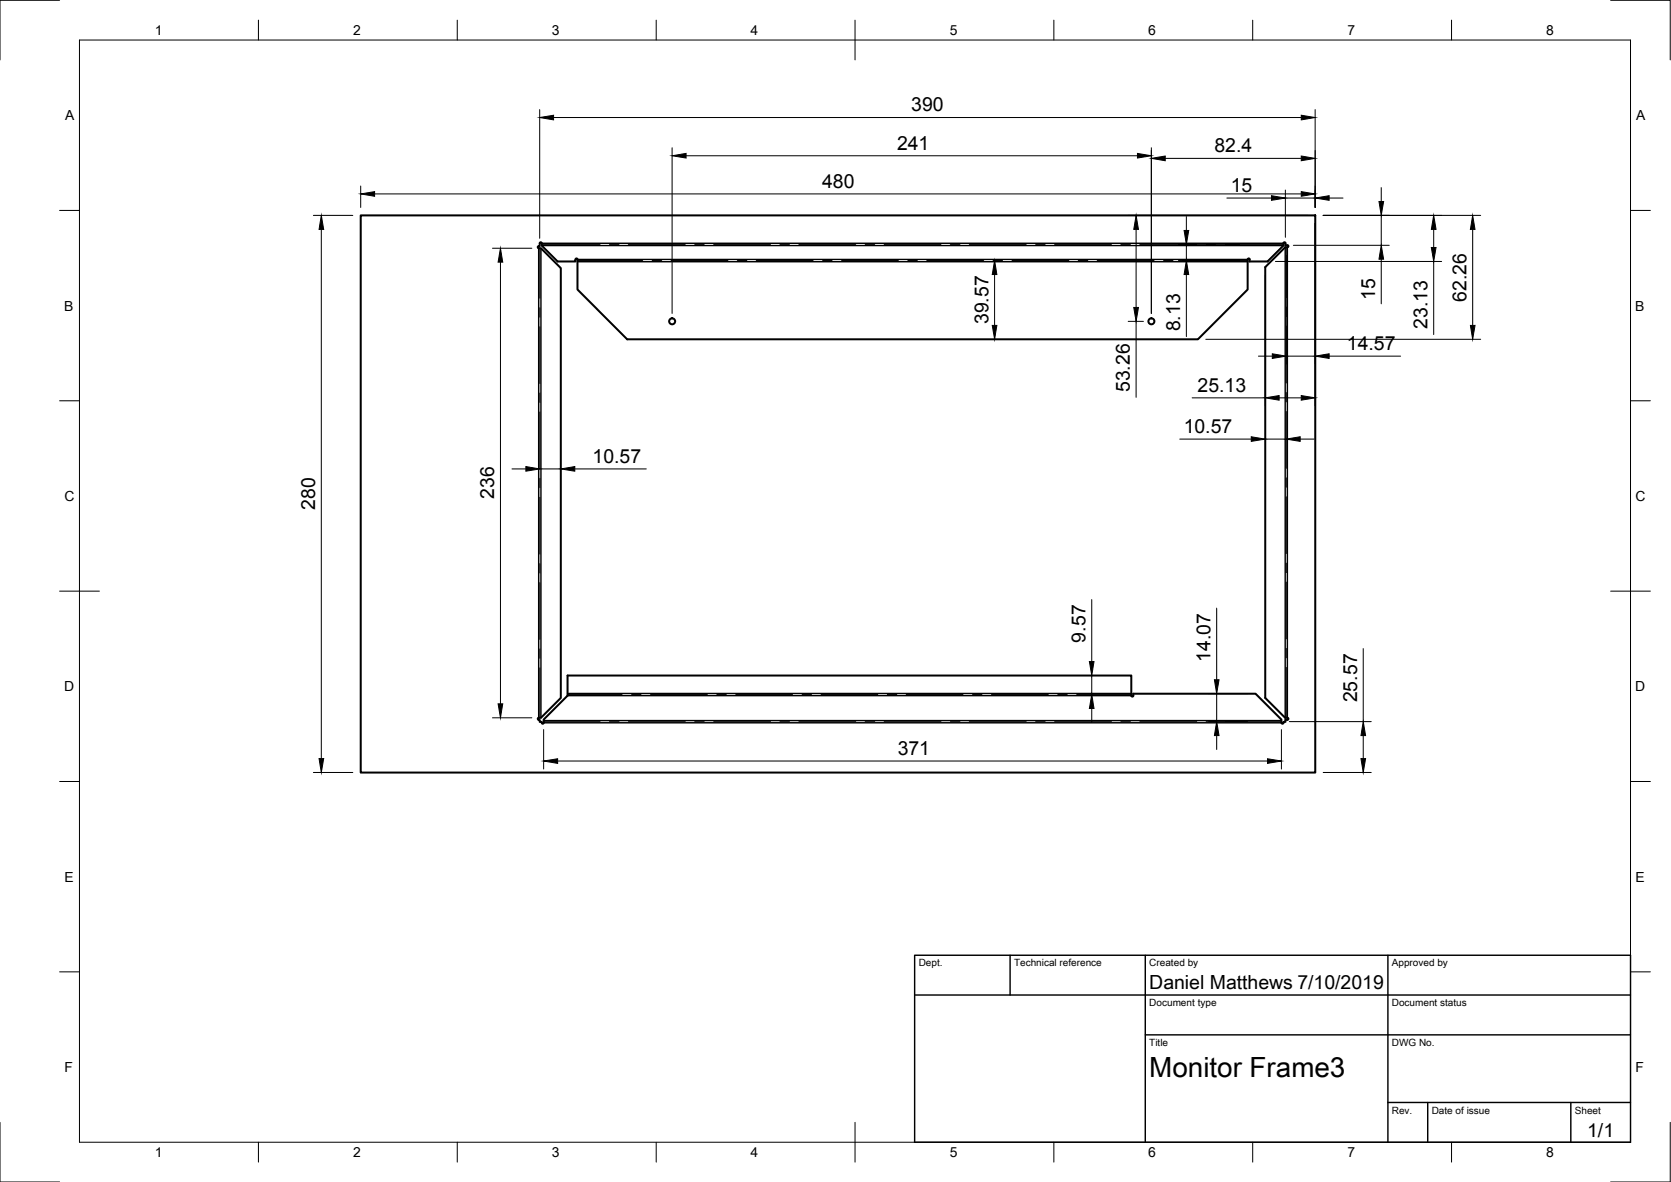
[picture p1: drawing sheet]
<svg xmlns="http://www.w3.org/2000/svg" width="420mm" height="297mm" viewBox="0 0 420 297" stroke-linecap="round" stroke-linejoin="round" font-family="sans-serif">
<!-- layer: Visible -->
<g fill="none" stroke="#000" stroke-width=".51">
<path d="M90.7 54.1h240v140h-240zM135.7 61.1v.8h-.4v.4l.7 .1 5 5v108l-5 5-.7 .1-.1 .1 .3 .3M135.7 61.1l.3-.2 .2 .2M136.2 61.1v.6l4 4h4.5l.1-.7h.3l.1 7.8 12.5 12.5h143.5l12.5-12.5v-7.6l.3-.3 .2 .3M322.7 61.1v.6l-4 4h-4.5v-.5M322.7 61.1l.3-.2 .2 .2M323.2 61.1v.5l.7 .1v.3l-.7 .1-5.1 5v108.3l5.1 5 .7 .1 .1 .1-.3 .3M284.5 174.8v-5h-141.8v5l-6 6v.8M284.5 174.8l.2 .3 .2-.1v-.7h30.8l6.5 6.5v.8M135.4 180.9h.3v.5h.5v.2M136.2 181.6l.3 .3 .2-.3M322.2 181.6l.3 .3 .2-.3"/>
<path d="M323.7 180.9h-.5v.5h-.5v.2"/>
<circle cx="169" cy="80.7" r=".75"/>
<circle cx="289.5" cy="80.7" r=".75"/>
</g>
<!-- layer: Center Lines -->
<g fill="none" stroke="#000" stroke-width=".25">
<path d="M135.7 62.4v12.6M135.7 77.3v2.4M136.2 61.4h14.7M145.2 65.5h16.4M153.2 61.4h2.4M158 61.4h14.3M164 65.5h2.3M168.7 65.5h14.3M174.7 61.4h2.4M179.5 61.4h14.2M185.4 65.5h2.4M190.2 65.5h14.2"/>
<path d="M196.1 61.4h2.4M200.9 61.4h14.3M206.8 65.5h2.4M211.6 65.5h14.3M217.6 61.4h2.3M222.3 61.4h14.3M228.3 65.5h2.4M233 65.5h14.3M239 61.4h2.4M243.7 61.4h14.3M249.7 65.5h2.4M254.5 65.5h14.3"/>
<path d="M260.4 61.4h2.4M265.2 61.4h14.3M271.1 65.5h2.4M275.9 65.5h14.3M281.8 61.4h2.4M286.6 61.4h14.3M292.6 65.5h2.3M297.3 65.5h16.4M303.3 61.4h2.3M308 61.4h14.7M323.4 62.1v12.7M323.4 77.2v2.4"/>
<path d="M135.7 82.1v14.3M135.7 98.8v2.3M323.4 82v14.3M323.4 98.6v2.4M135.7 103.5v14.3M323.4 103.4v14.3M135.7 120.2v2.4M135.7 125v14.2M323.4 120.1v2.4M323.4 124.8v14.3M135.7 141.6v2.4M135.7 146.4v14.3"/>
<path d="M323.4 141.5v2.4M323.4 146.3v14.3M135.7 163.1v2.3M135.7 167.8v12.6M142.7 174.5h13.7M158.8 174.5h2.4M163.6 174.5h14.3M180.2 174.5h2.4M185 174.5h14.3M201.7 174.5h2.3M206.4 174.5h14.3M223.1 174.5h2.4"/>
<path d="M227.9 174.5h14.2M244.5 174.5h2.4M249.3 174.5h14.3M266 174.5h2.4M270.7 174.5h13.8M323.4 162.9v2.4M323.4 167.7v12.7M136.7 181.4h14.2M153.2 181.4h2.4M158 181.4h14.3M174.7 181.4h2.4M179.5 181.4h14.2"/>
<path d="M196.1 181.4h2.4M200.9 181.4h14.3M217.6 181.4h2.3M222.3 181.4h14.3M239 181.4h2.4M243.7 181.4h14.3M260.4 181.4h2.4M265.2 181.4h14.3M281.8 181.4h2.4M286.6 181.4h14.3M303.3 181.4h2.3M308 181.4h14.2"/>
</g>
<!-- layer: Visible Narrow -->
<path d="M135.4 62.4v118M136 62.4v118M136.2 61.7h186.5M136.2 61.1h186.5M145.2 65.8h168.5M145.2 65.2h168.5M323.2 62.1v118.3M323.7 62.1v118.3M142.7 174.3h141.8M142.7 174.8h141.8M136.7 181.1h185.5M136.7 181.6h185.5" fill="none" stroke="#000" stroke-width=".36"/>
<!-- layer: Border -->
<g fill="none" stroke="#000" stroke-width=".25">
<path d="M15 .1h-15v15M20 10.1h390v276.9h-390zM65 5.1v5M115 5.1v5M165 5.1v5M215 5.1v10M265 5.1v5M315 5.1v5M365 5.1v5M405 .1h15v15M15 52.9h5M410 52.9h5"/>
<path d="M15 100.7h5M410 100.7h5M15 148.6h10M405 148.6h10M15 196.4h5M410 196.4h5M15 244.2h5M410 244.2h5M0 282.1v14.9h15M65 287v5M115 287v5M165 287v5"/>
<path d="M215 282.1v9.9M265 287v5M315 287v5M365 287v5M420 282.1v14.9h-15"/>
</g>
<!-- layer: TitleBlock -->
<path d="M230 240.1h180v46.9h-180zM230 250h180M254 240.1v9.9M288 240.1v46.9M349 240.1v46.9M288 260.1h122M349 277.1h61M359 277.1v9.9M395 277.1v9.9" fill="none" stroke="#000" stroke-width=".36"/>
<!-- layer: Dimensions -->
<g fill="none" stroke="#000" stroke-width=".25">
<path d="M135.7 27.5v32.4M139.2 29.5h188M169 37.1v41.7M172.5 39.1h113.5M289.5 37.1v41.7M293 39.8h34.2M330.7 27.5v24.6M78.8 54.1h9.9M80.8 57.6v133M90.7 46.7v5.4M94.2 48.7h233M283.7 54.1h45"/>
<path d="M285.7 57.6v19.7M298.3 54.4v3.5M308.5 49.8h11.2M323.2 47.8v11.8M323.2 49.8h7.5M330.7 56.1v45.9M332.7 54.1h39.6M334.2 49.8h3.5M347.3 47.1v3.5M347.3 54.1v7.5M360.5 57.6v4.6M370.3 57.6v24.2"/>
<path d="M123.8 62.4h9.9M125.8 65.9v111M250.1 69v12.8M296.3 61.4h15.4M296.3 65.5h15.4M298.3 61.4v4.1M298.3 69v15.6M318.1 69.1v32.9M320.7 65.7h41.8M323.4 64.1v27.4M325.2 61.6h24.1M347.3 65.1v11.3"/>
<path d="M360.5 65.7v18.4M283.7 80.8h3.8M285.7 80.8v19.1M299.8 100h18.3M303.2 85.3h69.1M316.4 89.5h3.5M321.6 100h5.6M323.4 89.5h7.3M334.2 89.5h18M128.7 117.8h3.5M135.7 117.8h5.3M144.5 117.8h18"/>
<path d="M296.7 110.3h17.9M318.1 110.3h5.3M326.9 110.3h3.5M274.5 150.7v15.6M305.9 152.8v18M274.5 169.7v4.8M274.5 178v3.5M303.9 174.3h9.8M305.9 174.3v7M342.8 163v18.3M78.8 194.1h9.9M123.8 180.4h9.9"/>
<path d="M136.7 183.4v9.9M140.2 191.2h178.5M303.9 181.3h9.8M305.9 184.9v3.4M322.2 183.4v9.9M324.2 181.3h20.6M332.7 194.1h12.1M342.8 184.9v5.7"/>
</g>
<g fill="#000" stroke="#000" stroke-width=".25">
<path d="M135.7 29.5l3.5-.5v1.1zM169 39.1l3.5-.5v1.1zM286 38.6l3.5 .5-3.5 .6zM289.5 39.8l3.5-.6v1.2zM327.2 39.2l3.5 .6-3.5 .6zM327.2 29l3.5 .5-3.5 .6zM80.8 54.1l.6 3.5h-1.2zM90.7 48.7l3.5-.5v1.1zM285.7 54.1l.6 3.5h-1.2zM297.7 57.9h1.2l-.6 3.5zM319.7 49.2l3.5 .6-3.5 .5zM327.2 48.2l3.5 .5-3.5 .6z"/>
<path d="M330.7 49.8l3.5-.6v1.1zM346.7 50.6h1.2l-.6 3.5zM360.5 54.1l.6 3.5h-1.2zM370.3 54.1l.6 3.5h-1.2zM125.8 62.4l.6 3.5h-1.2zM250.1 65.5l.6 3.5h-1.2zM285.1 77.3h1.2l-.6 3.5zM298.3 65.5l.6 3.5h-1.2zM347.3 61.6l.6 3.5h-1.2zM359.9 62.2h1.2l-.6 3.5zM249.5 81.8h1.2l-.6 3.5zM319.9 88.9l3.5 .6-3.5 .6z"/>
<path d="M318.1 100l3.5-.6v1.2zM327.2 99.4l3.5 .6-3.5 .6zM330.7 89.5l3.5-.6v1.2zM369.7 81.8h1.2l-.6 3.5zM132.2 117.2l3.5 .6-3.5 .6zM141 117.8l3.5-.6v1.2zM314.6 109.8l3.5 .5-3.5 .6zM323.4 110.3l3.5-.5v1.1zM125.2 176.9h1.2l-.6 3.5zM274.5 174.5l.6 3.5h-1.2zM273.9 166.3h1.2l-.6 3.4zM305.4 170.8h1.1l-.6 3.5z"/>
<path d="M80.2 190.6h1.2l-.6 3.5zM136.7 191.2l3.5-.5v1.1zM305.9 181.3l.6 3.6h-1.1zM318.7 190.7l3.5 .5-3.5 .6zM342.2 190.6h1.2l-.6 3.5zM342.8 181.3l.6 3.6h-1.2z"/>
</g>
<text font-size="7" x="289" y="270.6">Monitor Frame3</text>
<g font-size="4.9">
<text x="229.1" y="28">390</text>
<text x="225.6" y="37.6">241</text>
<text x="305.4" y="38.2">82.4</text>
<text x="206.7" y="47.2">480</text>
<text x="309.5" y="48.2">15</text>
<text x="345.8" y="75.4" transform="rotate(-90 345.8 75.4)">15</text>
<text x="368.7" y="75.8" transform="rotate(-90 368.7 75.8)">62.26</text>
<text x="248.5" y="81.5" transform="rotate(-90 248.5 81.5)">39.57</text>
<text x="296.7" y="83.3" transform="rotate(-90 296.7 83.3)">8.13</text>
<text x="358.9" y="82.7" transform="rotate(-90 358.9 82.7)">23.13</text>
<text x="338.7" y="87.9">14.57</text>
<text x="284.1" y="98.6" transform="rotate(-90 284.1 98.6)">53.26</text>
<text x="301.1" y="98.4">25.13</text>
<text x="297.6" y="108.8">10.57</text>
<text x="149" y="116.3">10.57</text>
<text x="124.3" y="125.4" transform="rotate(-90 124.3 125.4)">236</text>
<text x="79.2" y="128.2" transform="rotate(-90 79.2 128.2)">280</text>
<text x="272.9" y="161.5" transform="rotate(-90 272.9 161.5)">9.57</text>
<text x="304.4" y="166.4" transform="rotate(-90 304.4 166.4)">14.07</text>
<text x="341.2" y="176.5" transform="rotate(-90 341.2 176.5)">25.57</text>
<text x="225.7" y="189.7">371</text>
<text x="289" y="248.5">Daniel Matthews 7/10/2019</text>
<text x="399.1" y="285.7">1/1</text>
</g>
<g font-size="3.5">
<text x="39" y="8.8">1</text>
<text x="88.8" y="8.8">2</text>
<text x="138.8" y="8.8">3</text>
<text x="188.7" y="8.8">4</text>
<text x="238.8" y="8.8">5</text>
<text x="288.7" y="8.8">6</text>
<text x="338.8" y="8.8">7</text>
<text x="388.8" y="8.8">8</text>
<text x="16.4" y="30.2">A</text>
<text x="411.4" y="30.2">A</text>
<text x="16.2" y="78">B</text>
<text x="411.2" y="78">B</text>
<text x="16.2" y="125.9">C</text>
<text x="411.2" y="125.9">C</text>
<text x="16.2" y="173.7">D</text>
<text x="411.2" y="173.7">D</text>
<text x="16.2" y="221.6">E</text>
<text x="411.2" y="221.6">E</text>
<text x="16.2" y="269.4">F</text>
<text x="411.2" y="269.4">F</text>
<text x="39" y="290.8">1</text>
<text x="88.8" y="290.8">2</text>
<text x="138.8" y="290.8">3</text>
<text x="188.7" y="290.8">4</text>
<text x="238.8" y="290.8">5</text>
<text x="288.7" y="290.8">6</text>
<text x="338.8" y="290.8">7</text>
<text x="388.8" y="290.8">8</text>
</g>
<g font-size="2.5">
<text x="231" y="242.9">Dept.</text>
<text x="255" y="242.9">Technical reference</text>
<text x="289" y="242.9">Created by</text>
<text x="350" y="242.9">Approved by</text>
<text x="289" y="252.8">Document type</text>
<text x="350" y="252.8">Document status</text>
<text x="289" y="262.9">Title</text>
<text x="350" y="262.9">DWG No.</text>
<text x="350" y="279.9">Rev.</text>
<text x="360" y="279.9">Date of issue</text>
<text x="396" y="279.9">Sheet</text>
</g>
</svg>
